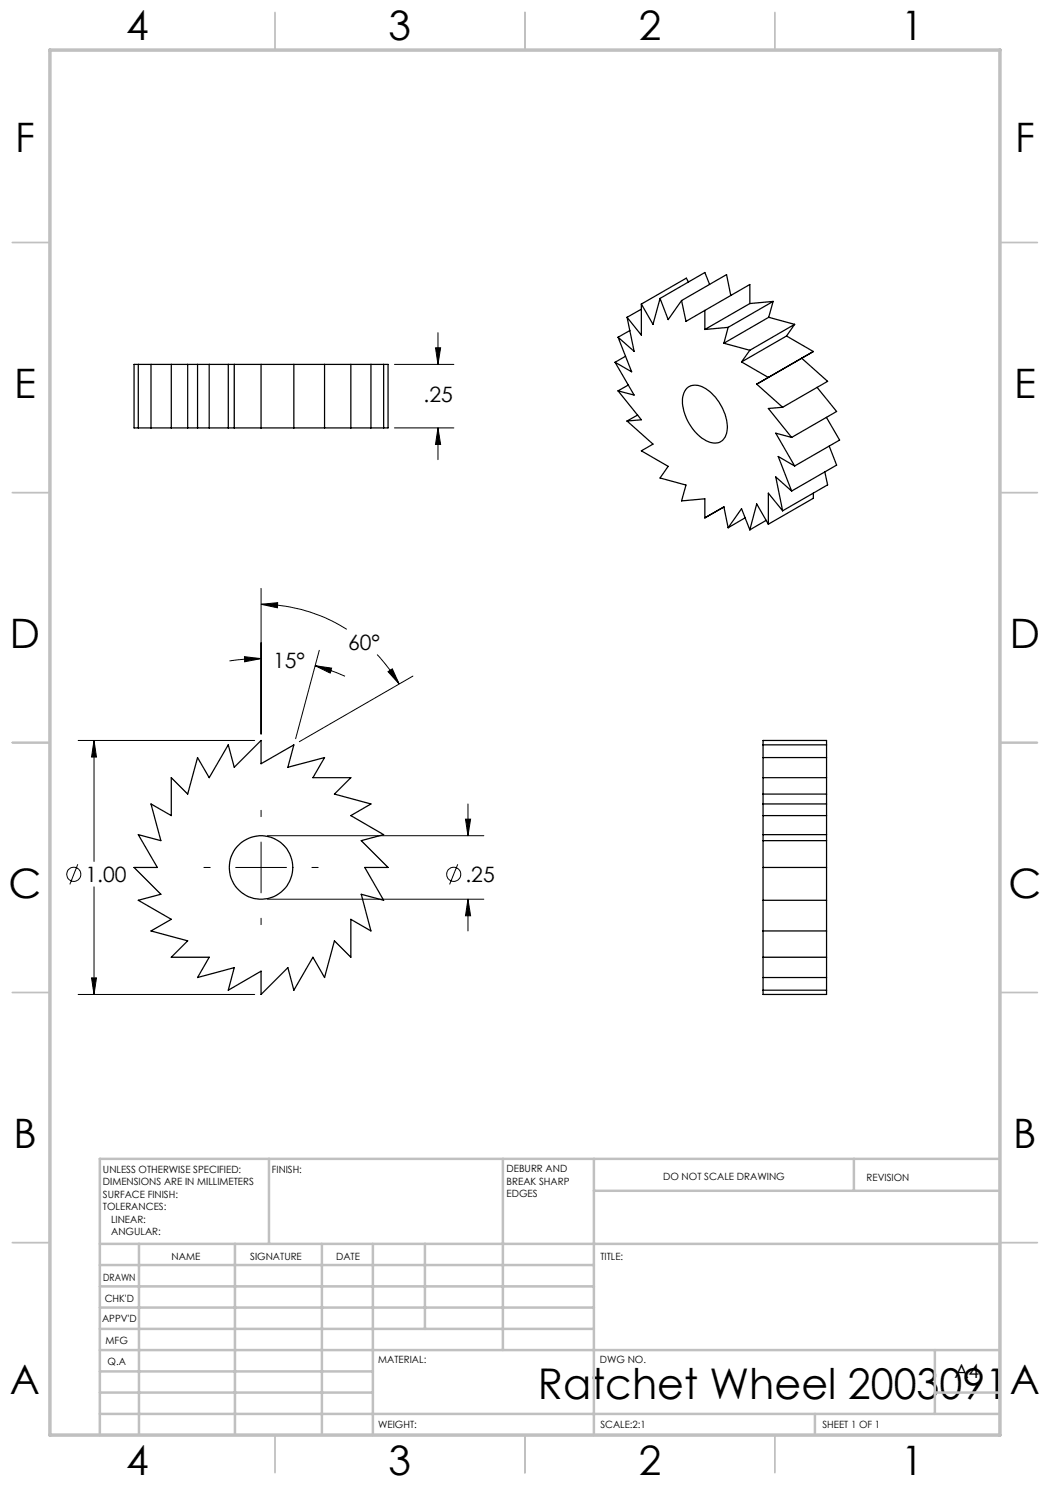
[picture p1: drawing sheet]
<svg xmlns="http://www.w3.org/2000/svg" width="210mm" height="297mm" viewBox="0 0 210 297" stroke-linecap="round" stroke-linejoin="round" font-family="sans-serif">
<g fill="none" stroke="#000" stroke-width=".2">
<path d="M78.9 72.9h11.9M87.1 69.6h1l-.5 3.3zM87.6 66.5v6.4M78.9 85.6h11.9M87.6 85.6v6.3M87.6 85.6l.5 3.3h-1zM52.2 117.7v29.1M48.9 131.3l3.3 .4-3.3 .7zM52.2 131.7l-3.2 .1-3.1 .4M52.2 120.9l3.3-.4v1.1zM52.2 120.9a32.5 32.5 0 0 1 17.2 5M63 133.1l3.3 .5-.3 1z"/>
<path d="M63 133.1l2.3 .7 3.7 1.5M63.9 130.1l-4.8 17.6M75.4 130.9a34.6 34.6 0 0 1 4.4 5.9M77.6 134.3l.9-.5 1.3 3zM82.6 135.2l-22.7 13.1M15.6 148.1h35.3M18.8 148.1v24.2M18.8 148.1l.5 3.3h-1zM15.6 172.9l-1.6 4M18.8 177.4v21.5M40.8 173.5h1.3M47.1 173.5h10.2"/>
<path d="M52.2 162.1v1.2M52.2 168.4v10.2M53.5 179.8h43.3M53.5 167.1h43.3M62.4 173.5h1.2M91.5 172.9l-1.6 4M93.1 163.8h1l-.5 3.3zM93.6 160.8v6.3M93.6 179.8v6.4M93.6 179.8l.5 3.4h-1zM15.6 198.9h35.3M18.3 195.6h1l-.5 3.3z"/>
<path d="M52.2 183.7v1.2"/>
<circle cx="14.7" cy="174.9" r="1.41"/>
<circle cx="90.7" cy="174.9" r="1.41"/>
</g>
<g fill="none" stroke="#c0c0c0" stroke-width=".35">
<path d="M55 2.5v7.5M105 2.5v7.5M155 2.5v7.5M2.5 48.5h7.5M200 48.5h7.5M2.5 98.5h7.5M200 98.5h7.5M2.5 148.5h7.5M200 148.5h7.5M2.5 198.5h7.5M200 198.5h7.5M2.5 248.5h7.5"/>
<path d="M200 248.5h7.5M55 287v7.5M105 287v7.5M155 287v7.5"/>
</g>
<g fill="none" stroke="#c0c0c0" stroke-width=".5">
<path d="M53.8 231.8v17M100.6 231.8v38.2M118.8 231.8v55.2M118.8 238.2h81.2M170.8 231.8v6.4M200 231.8h-180v55.2M20 248.8h180M20 257.3h98.8M20 253h98.8M27.8 248.8v38.2M47 248.8v38.2M64.4 248.8v38.2"/>
<path d="M74.6 248.8v38.2M85 248.8v17M20 265.8h98.8M20 261.5h98.8M20 278.5h54.6M20 274.3h54.6M20 270h180M187 278.5h13M187 270v12.8M20 282.8h180M163 282.8v4.2"/>
</g>
<path d="M10 10h190v277h-190z" fill="none" stroke="#c0c0c0" stroke-width=".7"/>
<path d="M18.3 195.6h1l-.5 3.3zM18.8 148.1l.5 3.3h-1zM63 133.1l3.3 .5-.3 1zM48.9 131.3l3.3 .4-3.3 .7zM77.6 134.3l.9-.5 1.3 3zM52.2 120.9l3.3-.4v1.1zM93.6 179.8l.5 3.4h-1zM93.1 163.8h1l-.5 3.3zM87.1 69.6h1l-.5 3.3zM87.6 85.6l.5 3.3h-1z" fill="#000"/>
<g fill="none" stroke="#000" stroke-width=".25">
<path d="M132 59.7l-1.4 5.2-2.3-4.1M132 59.7l1.6 4.2 2.7-3.8M137.7 56.4l-.4-.8-9 5.2M141.9 56.9l-.9-2.4-9 5.2M146.2 59.1l-.9-4.2-9 5.2M26.8 72.9h50.8v12.7h-50.8zM27.7 72.9v12.7M30.2 72.9v12.7M34.3 72.9v12.7M37.5 72.9v12.7M39.5 72.9v12.7M41.8 72.9v12.7"/>
<path d="M45.6 72.9v12.7M46.8 72.9v12.7M52.2 72.9v12.7M58.8 72.9v12.7M64.9 72.9v12.7M70.2 72.9v12.7M74.2 72.9v12.7M76.7 72.9v12.7M123 72.5l3.8 6.5-3.2-.8M123.6 78.2l4.7 5.8-2.9 .2M123.6 67.4l2.7 7-3.3-1.9M125.1 71.3l-2.1 1.2"/>
<path d="M125.4 63.5l1.4 6.8-3.2-2.9M125.7 77l-2.1 1.2M126 66.1l-2.4 1.3M128.3 60.8v6.2l-2.9-3.5M128.3 61.8l-2.9 1.7M136.3 60.1l.9 4.2 3.8-2.2M137.3 77.7a3.2 3.2 0 0 1 4.3 .3 9.6 9.6 0 0 1 3.8 8.3 2.5 2.5 0 0 1-3.8 2 9.5 9.5 0 0 1-5-9l.2-.7zM141 62.1v3.8M144.8 68.6l5.2 1.5M145.6 65.5l-4.6 .4M145.6 65.5l-.8 3.1M148.3 72.4l5.4 3.1"/>
<path d="M150 70.1l-1.7 2.3M150 60.7l-9 5.2M150 60.7v-3.8l-9 5.2M153.7 63.5l-8.9 5.1M153.7 63.5l5.2 1.4M154.6 60.3l-9 5.2M154.6 60.3l-.9 3.2M154.6 60.3l-4.6 .4M157.3 67.2l5.4 3.1-11.4 6.5 5.2 4.7M157.3 67.2l-9 5.2M158.9 64.9l-8.9 5.2M158.9 64.9l-1.6 2.3"/>
<path d="M160.3 71.6l5.2 4.7-9 5.2M163.4 77.5l3.9 4.8-9 5.2M125.4 84.2l5.2 4.6-2.3 1.4 5.3 3.1-1.6 2.3 5.2 1.4-.9 3.2 4.7-.4v3.8l3.8-2.2 .8 4.1M127.5 83l-2.1 1.2M156.5 81.5l-2.8 .2 4.6 5.8M158.3 87.5l-3.1-.9 3.7 6.6M158.3 98.2l-3.1-2.8 1.3 6.8M158.9 93.2l-3.3-1.9 2.7 6.9M162.7 98.6v1.1l-9 5.1M165 94.4l.5 2.6-9 5.2M165.3 83.5l2.6 4.5-9 5.2M165.8 89.2l1.5 3.8-9 5.2"/>
<path d="M145.6 105.5l2.7-3.8 1.7 4.3M149 103.6l-3.4 1.9M153.2 104.1l-3.2 1.9M153.7 104.8l-2.4-4-1.3 5.2M156.5 102.2l-2.8-3.6v6.2M34.3 155.5l3.2 3.3 2-7.3 2.3 4 3.8-6.5 1.2 4.5 5.4-5.4v4.6l6.6-3.7-1.2 4.5 7.3-2-2.3 4h7.6l-3.3 3.3 7.3 2-4 2.3 6.5 3.8-4.5 1.2 5.4 5.4h-4.6l3.7 6.6-4.5-1.2 2 7.3-4-2.3v7.5l-3.3-3.2-2 7.3-2.3-4.1-3.8 6.6-1.2-4.5-5.4 5.4v-4.7l-6.6 3.8 1.2-4.5-7.3 2 2.3-4.1h-7.5l3.2-3.2-7.3-2 4.1-2.3-6.6-3.8 4.5-1.2-5.4-5.4h4.7l-3.8-6.6 4.5 1.2-2-7.3 4.1 2.3zM152.6 155.5h12.7M152.6 148.1h12.7v50.8h-12.7zM152.6 158.8h12.7M152.6 151.5h12.7M152.6 149h12.7M152.6 173.5h12.7"/>
<path d="M152.6 168.1h12.7M152.6 166.9h12.7M152.6 163.1h12.7M152.6 160.8h12.7M152.6 191.4h12.7M152.6 180.1h12.7M152.6 186.2h12.7M152.6 195.5h12.7M152.6 198h12.7"/>
<circle cx="52.2" cy="173.5" r="6.3"/>
</g>
<text font-size="8.5" x="107.6" y="279.7">Ratchet Wheel 2003091</text>
<g font-size="8.1">
<text x="25.2" y="8">4</text>
<text x="77.7" y="8">3</text>
<text x="127.7" y="8">2</text>
<text x="180.2" y="8">1</text>
<text x="3" y="30.4">F</text>
<text x="203" y="30.4">F</text>
<text x="2.8" y="79.6">E</text>
<text x="202.8" y="79.6">E</text>
<text x="2" y="129.6">D</text>
<text x="202" y="129.6">D</text>
<text x="1.7" y="179.6">C</text>
<text x="201.7" y="179.6">C</text>
<text x="2.7" y="229.6">B</text>
<text x="202.7" y="229.6">B</text>
<text x="2" y="278.9">A</text>
<text x="202" y="278.9">A</text>
<text x="25.2" y="295">4</text>
<text x="77.7" y="295">3</text>
<text x="127.7" y="295">2</text>
<text x="180.2" y="295">1</text>
</g>
<g font-size="4.2">
<text x="84.7" y="80.5">.25</text>
<text x="69.6" y="130">60°</text>
<text x="54.6" y="133.7">15°</text>
<text x="17.1" y="176.4">1.00</text>
<text x="93.1" y="176.4">.25</text>
</g>
<text font-size="3.9" x="190.9" y="275.5">A4</text>
<g font-size="2">
<text x="20.6" y="234.6">UNLESS OTHERWISE SPECIFIED:</text>
<text x="20.6" y="237.1">DIMENSIONS ARE IN MILLIMETERS</text>
<text x="20.6" y="239.6">SURFACE FINISH:</text>
<text x="54.4" y="234.6">FINISH:</text>
<text x="101.3" y="234.5">DEBURR AND</text>
<text x="101.3" y="237">BREAK SHARP</text>
<text x="101.3" y="239.5">EDGES</text>
<text x="132.6" y="236">DO NOT SCALE DRAWING</text>
<text x="173.3" y="236.2">REVISION</text>
<text x="20.6" y="242.1">TOLERANCES:</text>
<text x="22.2" y="244.6">LINEAR:</text>
<text x="22.2" y="247.1">ANGULAR:</text>
<text x="34.3" y="252">NAME</text>
<text x="50" y="251.9">SIGNATURE</text>
<text x="67.2" y="251.9">DATE</text>
<text x="120.1" y="251.9">TITLE:</text>
<text x="20.6" y="256.1">DRAWN</text>
<text x="20.9" y="260.3">CHK'D</text>
<text x="20.4" y="264.4">APPV'D</text>
<text x="21.1" y="268.8">MFG</text>
<text x="21.5" y="273">Q.A</text>
<text x="75.6" y="272.5">MATERIAL:</text>
<text x="120" y="272.5">DWG NO.</text>
<text x="75.6" y="285.5">WEIGHT:</text>
<text x="120.1" y="285.6">SCALE:2:1</text>
<text x="164.5" y="285.6">SHEET 1 OF 1</text>
</g>
</svg>
